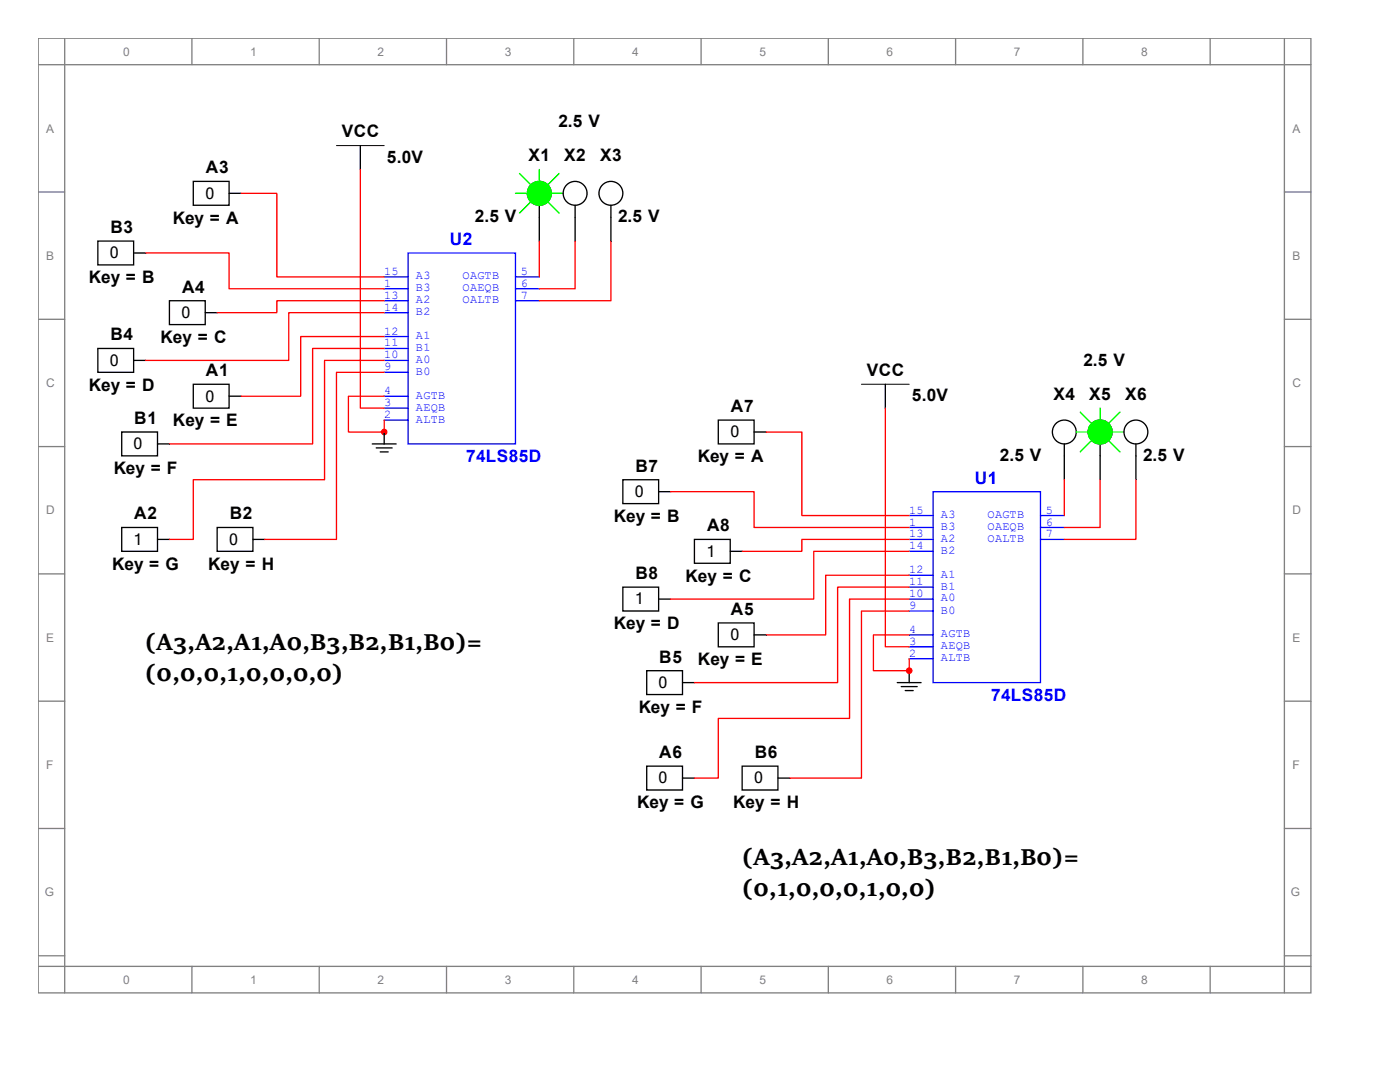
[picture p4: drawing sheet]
<svg xmlns="http://www.w3.org/2000/svg" width="279mm" height="216mm" viewBox="0 0 279 216" stroke-linecap="round" stroke-linejoin="round" font-family="sans-serif">
<g fill="none" stroke="#808080" stroke-width=".26">
<path d="M7.6 7.6h254v190.5h-254zM7.6 12.9h254M12.9 7.6v190.5M38.3 7.6v5.3M63.7 7.6v5.3M89.1 7.6v5.3M114.5 7.6v5.3M139.9 7.6v5.3M165.3 7.6v5.3M190.7 7.6v5.3M216.1 7.6v5.3M241.5 7.6v5.3"/>
<path d="M256.3 7.6v190.5M7.6 38.3h5.3M256.3 38.3h5.3M7.6 63.7h5.3M256.3 63.7h5.3M7.6 89.1h5.3M256.3 89.1h5.3M7.6 114.5h5.3M256.3 114.5h5.3M7.6 139.9h5.3M256.3 139.9h5.3M7.6 165.3h5.3"/>
<path d="M256.3 165.3h5.3M7.6 190.7h5.3M7.6 192.8h254M38.3 192.8v5.3M63.7 192.8v5.3M89.1 192.8v5.3M114.5 192.8v5.3M139.9 192.8v5.3M165.3 192.8v5.3M190.7 192.8v5.3M216.1 192.8v5.3M241.5 192.8v5.3"/>
<path d="M256.3 190.7h5.3"/>
</g>
<path d="M81.4 50.5h21.5v38.1h-21.5z" fill="none" stroke="#00f" stroke-width=".26"/>
<path d="M76.7 60h4.7" fill="none" stroke="#00f" stroke-width=".26"/>
<path d="M76.7 62.4h4.7" fill="none" stroke="#00f" stroke-width=".26"/>
<path d="M76.7 67.2h4.7" fill="none" stroke="#00f" stroke-width=".26"/>
<path d="M76.7 69.5h4.7" fill="none" stroke="#00f" stroke-width=".26"/>
<path d="M102.9 55.2h4.7" fill="none" stroke="#00f" stroke-width=".26"/>
<path d="M76.7 71.9h4.7" fill="none" stroke="#00f" stroke-width=".26"/>
<path d="M76.7 74.3h4.7" fill="none" stroke="#00f" stroke-width=".26"/>
<path d="M76.7 55.2h4.7" fill="none" stroke="#00f" stroke-width=".26"/>
<path d="M76.7 57.6h4.7" fill="none" stroke="#00f" stroke-width=".26"/>
<path d="M102.9 57.6h4.7" fill="none" stroke="#00f" stroke-width=".26"/>
<path d="M102.9 60h4.7" fill="none" stroke="#00f" stroke-width=".26"/>
<path d="M76.7 81.4h4.7" fill="none" stroke="#00f" stroke-width=".26"/>
<path d="M76.7 83.8h4.7" fill="none" stroke="#00f" stroke-width=".26"/>
<path d="M76.7 79.1h4.7M186.2 98.1h21.4v38.1h-21.4z" fill="none" stroke="#00f" stroke-width=".26"/>
<g fill="none" stroke="#000" stroke-width=".26">
<path d="M38.6 36.2h7.1v4.8h-7.1zM45.7 38.6h2.4M71.9 29.1v4.7M19.5 48.1h7.2v4.8h-7.2zM26.7 50.5h2.4M107.6 41v7.1M114.8 41v7.1M121.9 41v7.1M19.5 69.5h7.2v4.8h-7.2zM26.7 71.9h2.4M33.8 60h7.2v4.8h-7.2zM38.6 76.7h7.1v4.7h-7.1z"/>
<path d="M41 62.4h2.3M45.7 79.1h2.4M176.7 76.7v4.7M24.3 86.2h7.1v4.8h-7.1zM31.4 88.6h2.4M74.3 88.6h4.8M75.1 89.4h3.2M75.9 90.2h1.6M76.7 86.2v2.4M24.3 105.3h7.1v4.7h-7.1zM31.4 107.6h2.4M43.3 105.3h7.2v4.7h-7.2z"/>
<path d="M50.5 107.6h2.4M179.1 136.2h4.7M179.9 137h3.1M180.7 137.8h1.5M181.5 133.8v2.4"/>
<circle cx="107.6" cy="38.6" r="2.38"/>
<circle cx="114.8" cy="38.6" r="2.38"/>
<circle cx="121.9" cy="38.6" r="2.38"/>
</g>
<path d="M102.9 38.6h2.4M103.7 34.6l2.3 2.4M107.6 33.8v2.4M110 38.6h2.4M111.6 34.6l-2.4 2.4M106 40.2l-2.3 2.3M109.2 40.2l2.4 2.3" fill="none" stroke="#0f0" stroke-width=".26"/>
<circle cx="107.6" cy="38.6" r="2.38" fill="#0f0" stroke="#0f0" stroke-width=".26"/>
<circle cx="76.7" cy="86.2" r=".53" fill="#f00" stroke="#f00" stroke-width=".26"/>
<path d="M67.2 29.1h9.5M171.9 76.7h9.6" fill="none" stroke="#000" stroke-width=".2"/>
<path d="M181.5 107.6h4.7" fill="none" stroke="#00f" stroke-width=".26"/>
<path d="M181.5 110h4.7" fill="none" stroke="#00f" stroke-width=".26"/>
<path d="M181.5 114.8h4.7" fill="none" stroke="#00f" stroke-width=".26"/>
<path d="M181.5 117.2h4.7" fill="none" stroke="#00f" stroke-width=".26"/>
<path d="M207.6 102.9h4.8" fill="none" stroke="#00f" stroke-width=".26"/>
<path d="M181.5 119.5h4.7" fill="none" stroke="#00f" stroke-width=".26"/>
<path d="M181.5 121.9h4.7" fill="none" stroke="#00f" stroke-width=".26"/>
<path d="M181.5 102.9h4.7" fill="none" stroke="#00f" stroke-width=".26"/>
<path d="M181.5 105.3h4.7" fill="none" stroke="#00f" stroke-width=".26"/>
<path d="M207.6 105.3h4.8" fill="none" stroke="#00f" stroke-width=".26"/>
<path d="M207.6 107.6h4.8" fill="none" stroke="#00f" stroke-width=".26"/>
<path d="M181.5 129.1h4.7" fill="none" stroke="#00f" stroke-width=".26"/>
<path d="M181.5 131.4h4.7" fill="none" stroke="#00f" stroke-width=".26"/>
<path d="M181.5 126.7h4.7" fill="none" stroke="#00f" stroke-width=".26"/>
<g fill="none" stroke="#000" stroke-width=".26">
<path d="M124.3 95.7h7.1v4.8h-7.1zM131.4 98.1h2.4M143.4 83.8h7.1v4.8h-7.1zM150.5 86.2h2.4M212.4 88.6v7.1M219.6 88.6v7.1M226.7 88.6v7.1M124.3 117.2h7.1v4.7h-7.1zM131.4 119.5h2.4M138.6 107.6h7.1v4.8h-7.1zM145.7 110h2.4M129.1 133.8h7.1v4.8h-7.1z"/>
<path d="M136.2 136.2h2.4M143.4 124.3h7.1v4.8h-7.1zM150.5 126.7h2.4M129.1 152.9h7.1v4.7h-7.1zM136.2 155.3h2.4M148.1 152.9h7.2v4.7h-7.2zM155.3 155.3h2.3"/>
<circle cx="212.4" cy="86.2" r="2.38"/>
<circle cx="219.6" cy="86.2" r="2.38"/>
<circle cx="226.7" cy="86.2" r="2.38"/>
</g>
<path d="M214.8 86.2h2.4M215.6 82.2l2.4 2.4M218 87.8l-2.4 2.4M219.6 81.4v2.4M221.1 87.8l2.4 2.4M221.9 86.2h2.4M223.5 82.2l-2.4 2.4" fill="none" stroke="#0f0" stroke-width=".26"/>
<circle cx="219.6" cy="86.2" r="2.38" fill="#0f0" stroke="#0f0" stroke-width=".26"/>
<circle cx="181.5" cy="133.8" r=".53" fill="#f00" stroke="#f00" stroke-width=".26"/>
<g fill="none" stroke="#f00" stroke-width=".26">
<path d="M48.1 38.6h7.1v16.6h21.5M71.9 33.8v47.6h4.8M29.1 50.5h16.6v7.1h31M107.6 48.1v7.1M114.8 48.1v9.5h-7.2M121.9 48.1v11.9h-14.3M76.7 67.2h-16.7v11.9h-11.9M76.7 69.5h-14.3v19.1h-28.6M76.7 71.9h-11.9v23.8h-26.2v11.9h-4.8M76.7 74.3h-9.5v33.3h-14.3M76.7 79.1h-7.2v7.1h7.2M76.7 62.4h-19.1v9.5h-28.5"/>
<path d="M76.7 60h-21.5v2.4h-11.9M76.7 86.2h.1M76.7 83.8v2.4M133.8 98.1h16.7v7.2h31M152.9 86.2h7.1v16.7h21.5M176.7 81.4v47.7h4.8M212.4 95.7v7.2M219.6 95.7v9.6h-7.2M226.7 95.7v11.9h-14.3M181.5 114.8h-16.7v11.9h-11.9M181.5 117.2h-14.3v19h-28.6M181.5 119.5h-12v23.9h-26.1v11.9h-4.8"/>
<path d="M181.5 110h-19.1v9.5h-28.6M181.5 107.6h-21.5v2.4h-11.9M181.5 133.8h.1M181.5 121.9h-9.6v33.4h-14.3M181.5 126.7h-7.2v7.1h7.2M181.5 131.4v2.4"/>
</g>
<g font-size="5">
<text x="29" y="129.7">(A3,A2,A1,A0,B3,B2,B1,B0)=</text>
<text x="29" y="136">(0,0,0,1,0,0,0,0)</text>
<text x="148.1" y="172.6">(A3,A2,A1,A0,B3,B2,B1,B0)=</text>
<text x="148.1" y="178.8">(0,1,0,0,0,1,0,0)</text>
</g>
<g font-size="3.4">
<text x="68.2" y="27.4">VCC</text>
<text x="111.4" y="25.3">2.5 V</text>
<text x="41.1" y="34.5">A3</text>
<text x="77.2" y="32.4">5.0V</text>
<text x="105.5" y="32.2">X1</text>
<text x="112.6" y="32.2">X2</text>
<text x="119.8" y="32.2">X3</text>
<text x="22.1" y="46.5">B3</text>
<text x="34.5" y="44.6">Key = A</text>
<text x="94.8" y="44.4">2.5 V</text>
<text x="123.3" y="44.4">2.5 V</text>
<text x="17.7" y="56.5">Key = B</text>
<text x="36.3" y="58.4">A4</text>
<text x="22.1" y="67.9">B4</text>
<text x="32" y="68.4">Key = C</text>
<text x="17.7" y="77.9">Key = D</text>
<text x="41.1" y="75.1">A1</text>
<text x="173" y="75.1">VCC</text>
<text x="216.2" y="72.9">2.5 V</text>
<text x="145.9" y="82.2">A7</text>
<text x="181.9" y="80.1">5.0V</text>
<text x="210.3" y="79.8">X4</text>
<text x="217.4" y="79.8">X5</text>
<text x="224.5" y="79.8">X6</text>
<text x="26.8" y="84.6">B1</text>
<text x="34.5" y="85.1">Key = E</text>
<text x="22.7" y="94.6">Key = F</text>
<text x="126.8" y="94.1">B7</text>
<text x="139.2" y="92.2">Key = A</text>
<text x="199.5" y="92">2.5 V</text>
<text x="228.1" y="92">2.5 V</text>
<text x="26.8" y="103.6">A2</text>
<text x="45.8" y="103.6">B2</text>
<text x="122.5" y="104.1">Key = B</text>
<text x="141.1" y="106">A8</text>
<text x="22.4" y="113.7">Key = G</text>
<text x="41.6" y="113.7">Key = H</text>
<text x="126.8" y="115.5">B8</text>
<text x="136.8" y="116">Key = C</text>
<text x="122.5" y="125.6">Key = D</text>
<text x="145.9" y="122.7">A5</text>
<text x="131.6" y="132.2">B5</text>
<text x="139.3" y="132.7">Key = E</text>
<text x="127.5" y="142.2">Key = F</text>
<text x="131.6" y="151.3">A6</text>
<text x="150.6" y="151.3">B6</text>
<text x="127.2" y="161.3">Key = G</text>
<text x="146.3" y="161.3">Key = H</text>
</g>
<g font-size="3.4" fill="#00f">
<text x="89.8" y="48.9">U2</text>
<text x="93" y="92.2">74LS85D</text>
<text x="194.6" y="96.5">U1</text>
<text x="197.8" y="139.9">74LS85D</text>
</g>
<g font-size="3.2">
<text x="41" y="39.6">0</text>
<text x="21.9" y="51.6">0</text>
<text x="36.2" y="63.5">0</text>
<text x="21.9" y="73">0</text>
<text x="41" y="80.1">0</text>
<text x="26.7" y="89.7">0</text>
<text x="145.8" y="87.2">0</text>
<text x="126.7" y="99.2">0</text>
<text x="26.7" y="108.7">1</text>
<text x="45.7" y="108.7">0</text>
<text x="141" y="111.1">1</text>
<text x="126.7" y="120.6">1</text>
<text x="145.8" y="127.8">0</text>
<text x="131.4" y="137.3">0</text>
<text x="131.4" y="156.3">0</text>
<text x="150.5" y="156.3">0</text>
</g>
<g font-size="2.4" fill="#808080">
<text x="24.6" y="11.1">0</text>
<text x="50" y="11.1">1</text>
<text x="75.4" y="11.1">2</text>
<text x="100.8" y="11.1">3</text>
<text x="126.2" y="11.1">4</text>
<text x="151.6" y="11.1">5</text>
<text x="177" y="11.1">6</text>
<text x="202.4" y="11.1">7</text>
<text x="227.8" y="11.1">8</text>
<text x="9.2" y="26.5">A</text>
<text x="257.9" y="26.5">A</text>
<text x="9.2" y="51.9">B</text>
<text x="257.9" y="51.9">B</text>
<text x="9.2" y="77.3">C</text>
<text x="257.9" y="77.3">C</text>
<text x="9.2" y="102.7">D</text>
<text x="257.9" y="102.7">D</text>
<text x="9.2" y="128.1">E</text>
<text x="257.9" y="128.1">E</text>
<text x="9.2" y="153.5">F</text>
<text x="257.9" y="153.5">F</text>
<text x="8.9" y="178.9">G</text>
<text x="257.6" y="178.9">G</text>
<text x="24.6" y="196.3">0</text>
<text x="50" y="196.3">1</text>
<text x="75.4" y="196.3">2</text>
<text x="100.8" y="196.3">3</text>
<text x="126.2" y="196.3">4</text>
<text x="151.6" y="196.3">5</text>
<text x="177" y="196.3">6</text>
<text x="202.4" y="196.3">7</text>
<text x="227.8" y="196.3">8</text>
</g>
<g font-size="2.4" fill="#00f">
<text x="76.7" y="59.6">13</text>
<text x="76.7" y="54.9">15</text>
<text x="76.7" y="57.2">1</text>
<text x="83" y="55.8">A3</text>
<text x="83" y="58.1">B3</text>
<text x="92.3" y="55.8">OAGTB</text>
<text x="92.3" y="58.1">OAEQB</text>
<text x="103.9" y="54.9">5</text>
<text x="103.9" y="57.2">6</text>
<text x="103.9" y="59.6">7</text>
<text x="76.7" y="62">14</text>
<text x="83" y="60.5">A2</text>
<text x="83" y="62.9">B2</text>
<text x="92.3" y="60.5">OALTB</text>
<text x="76.7" y="66.8">12</text>
<text x="76.7" y="69.1">11</text>
<text x="76.7" y="71.5">10</text>
<text x="83" y="67.6">A1</text>
<text x="83" y="70">B1</text>
<text x="76.7" y="73.9">9</text>
<text x="83" y="72.4">A0</text>
<text x="83" y="74.8">B0</text>
<text x="76.7" y="81">3</text>
<text x="76.7" y="83.4">2</text>
<text x="76.7" y="78.7">4</text>
<text x="83" y="81.9">AEQB</text>
<text x="83" y="79.5">AGTB</text>
<text x="83" y="84.3">ALTB</text>
<text x="181.4" y="107.2">13</text>
<text x="181.4" y="102.5">15</text>
<text x="181.4" y="104.9">1</text>
<text x="187.8" y="103.4">A3</text>
<text x="187.8" y="105.7">B3</text>
<text x="197.1" y="103.4">OAGTB</text>
<text x="197.1" y="105.7">OAEQB</text>
<text x="208.7" y="102.5">5</text>
<text x="208.7" y="104.9">6</text>
<text x="208.7" y="107.2">7</text>
<text x="181.4" y="109.6">14</text>
<text x="187.8" y="108.1">A2</text>
<text x="187.8" y="110.5">B2</text>
<text x="197.1" y="108.1">OALTB</text>
<text x="181.4" y="114.4">12</text>
<text x="181.4" y="116.8">11</text>
<text x="181.4" y="119.1">10</text>
<text x="187.8" y="115.3">A1</text>
<text x="187.8" y="117.6">B1</text>
<text x="181.4" y="121.5">9</text>
<text x="187.8" y="120">A0</text>
<text x="187.8" y="122.4">B0</text>
<text x="181.4" y="128.7">3</text>
<text x="181.4" y="131.1">2</text>
<text x="181.4" y="126.3">4</text>
<text x="187.8" y="129.5">AEQB</text>
<text x="187.8" y="132">ALTB</text>
<text x="187.8" y="127.2">AGTB</text>
</g>
</svg>
